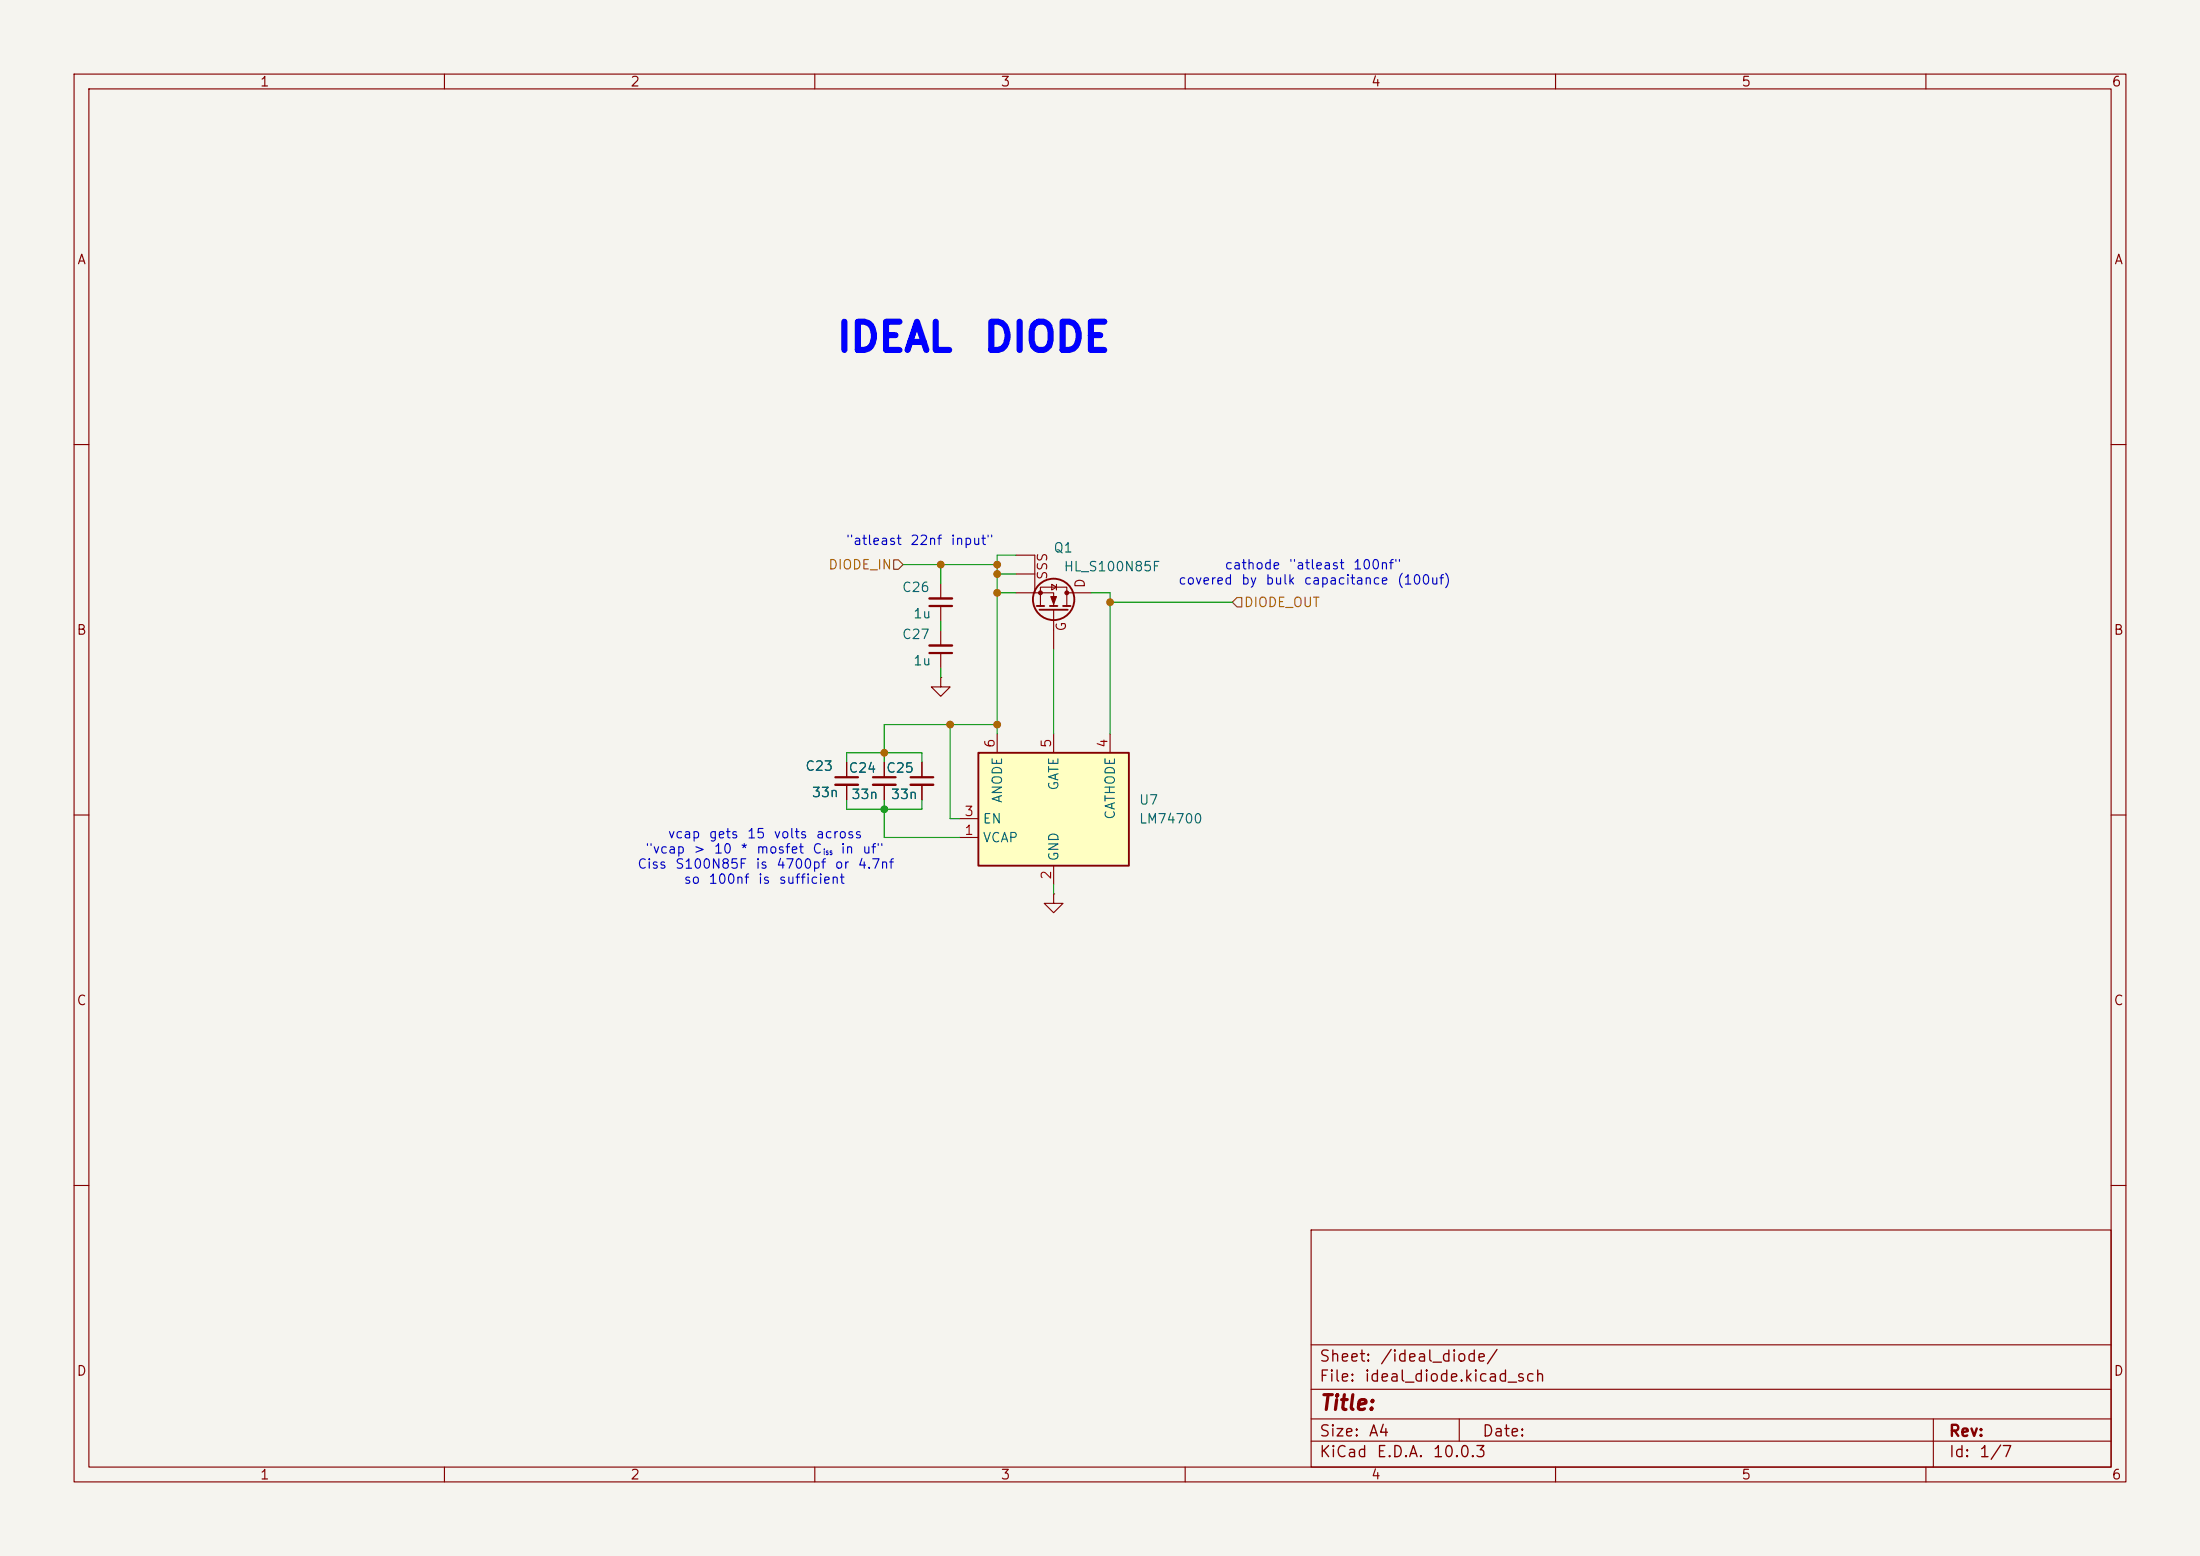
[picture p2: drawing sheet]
(kicad_sch
 (version 20260306)
 (generator "eeschema")
 (generator_version "10.0")
 (paper "A4")
 (lib_symbols
  (symbol "1_custom:HL_S100N85F"
   (pin_numbers (hide yes))
   (pin_names
    (offset 0) (hide yes)) (exclude_from_sim no) (in_bom yes) (on_board yes)
   (in_pos_files yes)
   (duplicate_pin_numbers_are_jumpers no)
   (property "Reference" "Q1" (at 8.636 1.27 90) (show_name no) (do_not_autoplace no) (effects (font (size 1.27 1.27))))
   (property "Value" "HL_S100N85F" (at 6.096 7.874 90) (show_name no) (do_not_autoplace no) (effects (font (size 1.27 1.27))))
   (property "Footprint" "Package_DFN_QFN:PQFN-8-EP_6x5mm_P1.27mm_Generic" (at 8.636 15.24 0) (show_name no) (do_not_autoplace no) (hide yes) (effects (font (size 1.27 1.27))))
   (property "Datasheet" "" (at 0 0 0) (show_name no) (do_not_autoplace no) (hide yes) (effects (font (size 1.27 1.27))))
   (property "Description" "N-MOSFET transistor" (at 16.256 -14.224 0) (show_name no) (do_not_autoplace no) (hide yes) (effects (font (size 1.27 1.27))))
   (property "MPN" "S100N85F" (at 0 0 0) (show_name no) (do_not_autoplace no) (hide yes) (effects (font (size 1.27 1.27))))
   (symbol "HL_S100N85F_0_1"
    (polyline (pts (xy 0.254 1.905) (xy 0.254 -1.905)) (stroke (width 0.254) (type default)) (fill (type none)))
    (polyline (pts (xy 0.254 0) (xy -2.54 0)) (stroke (width 0) (type default)) (fill (type none)))
    (polyline (pts (xy 0.762 2.286) (xy 0.762 1.27)) (stroke (width 0.254) (type default)) (fill (type none)))
    (polyline (pts (xy 0.762 0.508) (xy 0.762 -0.508)) (stroke (width 0.254) (type default)) (fill (type none)))
    (polyline (pts (xy 0.762 -1.27) (xy 0.762 -2.286)) (stroke (width 0.254) (type default)) (fill (type none)))
    (polyline (pts (xy 0.762 -1.778) (xy 3.302 -1.778) (xy 3.302 1.778) (xy 0.762 1.778)) (stroke (width 0) (type default)) (fill (type none)))
    (polyline (pts (xy 1.016 0) (xy 2.032 0.381) (xy 2.032 -0.381) (xy 1.016 0)) (stroke (width 0) (type default)) (fill (type outline)))
    (circle (center 1.651 0) (radius 2.794) (stroke (width 0.254) (type default)) (fill (type none)))
    (polyline (pts (xy 2.54 2.54) (xy 2.54 1.778)) (stroke (width 0) (type default)) (fill (type none)))
    (circle (center 2.54 1.778) (radius 0.254) (stroke (width 0) (type default)) (fill (type outline)))
    (circle (center 2.54 -1.778) (radius 0.254) (stroke (width 0) (type default)) (fill (type outline)))
    (polyline (pts (xy 2.54 -2.54) (xy 7.62 -2.54)) (stroke (width 0) (type default)) (fill (type none)))
    (polyline (pts (xy 2.54 -2.54) (xy 2.54 0) (xy 0.762 0)) (stroke (width 0) (type default)) (fill (type none)))
    (polyline (pts (xy 2.921 0.381) (xy 3.683 0.381)) (stroke (width 0) (type default)) (fill (type none)))
    (polyline (pts (xy 3.302 0.381) (xy 2.921 -0.254) (xy 3.683 -0.254) (xy 3.302 0.381)) (stroke (width 0) (type default)) (fill (type none))))
   (symbol "HL_S100N85F_1_1"
    (text "G" (at -2.032 1.016 0) (effects (font (size 1.27 1.27))))
    (text "D" (at 3.81 3.556 0) (effects (font (size 1.27 1.27))))
    (text "SSS\n" (at 6.096 -1.524 0) (effects (font (size 1.27 1.27))))
    (pin passive line (at 2.54 -5.08 90) (length 2.54) (name "S" (effects (font (size 1.27 1.27)))) (number "1" (effects (font (size 1.27 1.27)))))
    (pin passive line (at 5.08 -5.08 90) (length 2.54) (name "S" (effects (font (size 1.27 1.27)))) (number "2" (effects (font (size 1.27 1.27)))))
    (pin passive line (at 7.62 -5.08 90) (length 2.54) (name "S" (effects (font (size 1.27 1.27)))) (number "3" (effects (font (size 1.27 1.27)))))
    (pin input line (at -5.08 0 0) (length 2.54) (name "G" (effects (font (size 1.27 1.27)))) (number "4" (effects (font (size 1.27 1.27)))))
    (pin passive line (at 2.54 5.08 270) (length 2.54) (name "D" (effects (font (size 1.27 1.27)))) (number "5" (effects (font (size 1.27 1.27))))))
   (embedded_fonts no))
  (symbol "Device:C_Small"
   (pin_numbers (hide yes))
   (pin_names
    (offset 0.254) (hide yes)) (exclude_from_sim no) (in_bom yes) (on_board yes)
   (in_pos_files yes)
   (duplicate_pin_numbers_are_jumpers no)
   (property "Reference" "C" (at 0.254 1.778 0) (show_name no) (do_not_autoplace no) (effects (font (size 1.27 1.27)) (justify left)))
   (property "Value" "C_Small" (at 0.254 -2.032 0) (show_name no) (do_not_autoplace no) (effects (font (size 1.27 1.27)) (justify left)))
   (property "Footprint" "" (at 0 0 0) (show_name no) (do_not_autoplace no) (hide yes) (effects (font (size 1.27 1.27))))
   (property "Datasheet" "" (at 0 0 0) (show_name no) (do_not_autoplace no) (hide yes) (effects (font (size 1.27 1.27))))
   (property "Description" "Unpolarized capacitor, small symbol" (at 0 0 0) (show_name no) (do_not_autoplace no) (hide yes) (effects (font (size 1.27 1.27))))
   (symbol "C_Small_0_1"
    (polyline (pts (xy -1.524 0.508) (xy 1.524 0.508)) (stroke (width 0.3048) (type default)) (fill (type none)))
    (polyline (pts (xy -1.524 -0.508) (xy 1.524 -0.508)) (stroke (width 0.3302) (type default)) (fill (type none))))
   (symbol "C_Small_1_1"
    (pin passive line (at 0 2.54 270) (length 2.032) (name "" (effects (font (size 1.27 1.27)))) (number "1" (effects (font (size 1.27 1.27)))))
    (pin passive line (at 0 -2.54 90) (length 2.032) (name "" (effects (font (size 1.27 1.27)))) (number "2" (effects (font (size 1.27 1.27))))))
   (embedded_fonts no))
  (symbol "Power_Management:LM74700" (exclude_from_sim no) (in_bom yes) (on_board yes)
   (in_pos_files yes)
   (duplicate_pin_numbers_are_jumpers no)
   (property "Reference" "U7" (at 11.43 1.2701 0) (show_name no) (do_not_autoplace no) (effects (font (size 1.27 1.27)) (justify left)))
   (property "Value" "LM74700" (at 11.43 -1.2699 0) (show_name no) (do_not_autoplace no) (effects (font (size 1.27 1.27)) (justify left)))
   (property "Footprint" "Package_TO_SOT_SMD:SOT-23-6" (at -9.525 -8.89 0) (show_name no) (do_not_autoplace no) (hide yes) (effects (font (size 1.27 1.27))))
   (property "Datasheet" "http://www.ti.com/lit/gpn/LM74700-Q1" (at -9.525 -8.89 0) (show_name no) (do_not_autoplace no) (hide yes) (effects (font (size 1.27 1.27))))
   (property "Description" "Low Iq reverse battery protection ideal diode controller, SOT-23-6" (at 0 0 0) (show_name no) (do_not_autoplace no) (hide yes) (effects (font (size 1.27 1.27))))
   (symbol "LM74700_0_1"
    (rectangle (start -10.16 7.62) (end 10.16 -7.62) (stroke (width 0.254) (type default)) (fill (type background))))
   (symbol "LM74700_1_1"
    (pin passive line (at -12.7 -3.81 0) (length 2.54) (name "VCAP" (effects (font (size 1.27 1.27)))) (number "1" (effects (font (size 1.27 1.27)))))
    (pin power_in line (at 0 -10.16 90) (length 2.54) (name "GND" (effects (font (size 1.27 1.27)))) (number "2" (effects (font (size 1.27 1.27)))))
    (pin input line (at -12.7 -1.27 0) (length 2.54) (name "EN" (effects (font (size 1.27 1.27)))) (number "3" (effects (font (size 1.27 1.27)))))
    (pin input line (at 7.62 10.16 270) (length 2.54) (name "CATHODE" (effects (font (size 1.27 1.27)))) (number "4" (effects (font (size 1.27 1.27)))))
    (pin output line (at 0 10.16 270) (length 2.54) (name "GATE" (effects (font (size 1.27 1.27)))) (number "5" (effects (font (size 1.27 1.27)))))
    (pin power_in line (at -7.62 10.16 270) (length 2.54) (name "ANODE" (effects (font (size 1.27 1.27)))) (number "6" (effects (font (size 1.27 1.27))))))
   (embedded_fonts no))
  (symbol "power:GND"
   (power global)
   (pin_numbers (hide yes))
   (pin_names
    (offset 0) (hide yes)) (exclude_from_sim no) (in_bom yes) (on_board yes)
   (in_pos_files yes)
   (duplicate_pin_numbers_are_jumpers no)
   (property "Reference" "#PWR" (at 0 -6.35 0) (show_name no) (do_not_autoplace no) (hide yes) (effects (font (size 1.27 1.27))))
   (property "Value" "GND" (at 0 -3.81 0) (show_name no) (do_not_autoplace no) (effects (font (size 1.27 1.27))))
   (property "Footprint" "" (at 0 0 0) (show_name no) (do_not_autoplace no) (hide yes) (effects (font (size 1.27 1.27))))
   (property "Datasheet" "" (at 0 0 0) (show_name no) (do_not_autoplace no) (hide yes) (effects (font (size 1.27 1.27))))
   (property "Description" "Power symbol creates a global label with name \"GND\" , ground" (at 0 0 0) (show_name no) (do_not_autoplace no) (hide yes) (effects (font (size 1.27 1.27))))
   (symbol "GND_0_1"
    (polyline (pts (xy 0 0) (xy 0 -1.27) (xy 1.27 -1.27) (xy 0 -2.54) (xy -1.27 -1.27) (xy 0 -1.27)) (stroke (width 0) (type default)) (fill (type none))))
   (symbol "GND_1_1"
    (pin power_in line (at 0 0 270) (length 0) (name "" (effects (font (size 1.27 1.27)))) (number "1" (effects (font (size 1.27 1.27))))))
   (embedded_fonts no)))
 (text "cathode \"atleast 100nf\"\ncovered by bulk capacitance (100uf)"
  (exclude_from_sim no)
  (at 177.038 77.47 0)
  (effects (font (size 1.27 1.27))))
 (text "\"atleast 22nf input\""
  (exclude_from_sim no)
  (at 123.952 73.152 0)
  (effects (font (size 1.27 1.27))))
 (text "vcap gets 15 volts across\n\"vcap > 10 * mosfet C_{iss} in uf\"\nCiss S100N85F is 4700pf or 4.7nf\nso 100nf is sufficient\n\n"
  (exclude_from_sim no)
  (at 102.87 116.84 0)
  (effects (font (size 1.27 1.27))))
 (text "IDEAL DIODE\n"
  (exclude_from_sim no)
  (at 131.064 45.72 0)
  (effects (font (size 3.81 3.81) (thickness 0.762)
    (bold yes) (color 0 0 255 1))))
 (junction
  (at 134.62 76.2)
  (diameter 0)
  (color 0 0 0 0))
 (junction
  (at 127 76.2)
  (diameter 0)
  (color 0 0 0 0))
 (junction
  (at 119.38 109.22)
  (diameter 0)
  (color 0 0 0 0))
 (junction
  (at 134.62 97.79)
  (diameter 0)
  (color 0 0 0 0))
 (junction
  (at 128.27 97.79)
  (diameter 0)
  (color 0 0 0 0))
 (junction
  (at 119.38 101.6)
  (diameter 0)
  (color 0 0 0 0))
 (junction
  (at 149.86 81.28)
  (diameter 0)
  (color 0 0 0 0))
 (junction
  (at 134.62 80.01)
  (diameter 0)
  (color 0 0 0 0))
 (junction
  (at 134.62 77.47)
  (diameter 0)
  (color 0 0 0 0))
 (wire
  (pts (xy 114.3 107.95) (xy 114.3 109.22))
  (stroke (width 0) (type default)))
 (wire
  (pts (xy 147.32 80.01) (xy 149.86 80.01))
  (stroke (width 0) (type default)))
 (wire
  (pts (xy 114.3 102.87) (xy 114.3 101.6))
  (stroke (width 0) (type default)))
 (wire
  (pts (xy 127 90.17) (xy 127 91.44))
  (stroke (width 0) (type default)))
 (wire
  (pts (xy 127 76.2) (xy 134.62 76.2))
  (stroke (width 0) (type default)))
 (wire
  (pts (xy 119.38 107.95) (xy 119.38 109.22))
  (stroke (width 0) (type default)))
 (wire
  (pts (xy 128.27 97.79) (xy 128.27 110.49))
  (stroke (width 0) (type default)))
 (wire
  (pts (xy 119.38 109.22) (xy 119.38 113.03))
  (stroke (width 0) (type default)))
 (wire
  (pts (xy 119.38 101.6) (xy 124.46 101.6))
  (stroke (width 0) (type default)))
 (wire
  (pts (xy 124.46 101.6) (xy 124.46 102.87))
  (stroke (width 0) (type default)))
 (wire
  (pts (xy 114.3 109.22) (xy 119.38 109.22))
  (stroke (width 0) (type default)))
 (wire
  (pts (xy 137.16 77.47) (xy 134.62 77.47))
  (stroke (width 0) (type default)))
 (wire
  (pts (xy 127 83.82) (xy 127 85.09))
  (stroke (width 0) (type default)))
 (wire
  (pts (xy 119.38 101.6) (xy 119.38 102.87))
  (stroke (width 0) (type default)))
 (wire
  (pts (xy 142.24 120.65) (xy 142.24 119.38))
  (stroke (width 0) (type default)))
 (wire
  (pts (xy 128.27 97.79) (xy 134.62 97.79))
  (stroke (width 0) (type default)))
 (wire
  (pts (xy 121.92 76.2) (xy 127 76.2))
  (stroke (width 0) (type default)))
 (wire
  (pts (xy 119.38 97.79) (xy 128.27 97.79))
  (stroke (width 0) (type default)))
 (wire
  (pts (xy 119.38 113.03) (xy 129.54 113.03))
  (stroke (width 0) (type default)))
 (wire
  (pts (xy 124.46 109.22) (xy 124.46 107.95))
  (stroke (width 0) (type default)))
 (wire
  (pts (xy 137.16 74.93) (xy 134.62 74.93))
  (stroke (width 0) (type default)))
 (wire
  (pts (xy 149.86 81.28) (xy 149.86 99.06))
  (stroke (width 0) (type default)))
 (wire
  (pts (xy 142.24 87.63) (xy 142.24 99.06))
  (stroke (width 0) (type default)))
 (wire
  (pts (xy 149.86 80.01) (xy 149.86 81.28))
  (stroke (width 0) (type default)))
 (wire
  (pts (xy 119.38 97.79) (xy 119.38 101.6))
  (stroke (width 0) (type default)))
 (wire
  (pts (xy 119.38 109.22) (xy 124.46 109.22))
  (stroke (width 0) (type default)))
 (wire
  (pts (xy 134.62 76.2) (xy 134.62 97.79))
  (stroke (width 0) (type default)))
 (wire
  (pts (xy 137.16 80.01) (xy 134.62 80.01))
  (stroke (width 0) (type default)))
 (wire
  (pts (xy 127 76.2) (xy 127 78.74))
  (stroke (width 0) (type default)))
 (wire
  (pts (xy 149.86 81.28) (xy 166.37 81.28))
  (stroke (width 0) (type default)))
 (wire
  (pts (xy 114.3 101.6) (xy 119.38 101.6))
  (stroke (width 0) (type default)))
 (wire
  (pts (xy 128.27 110.49) (xy 129.54 110.49))
  (stroke (width 0) (type default)))
 (wire
  (pts (xy 134.62 74.93) (xy 134.62 76.2))
  (stroke (width 0) (type default)))
 (wire
  (pts (xy 134.62 97.79) (xy 134.62 99.06))
  (stroke (width 0) (type default)))
 (hierarchical_label "DIODE_OUT"
  (shape input)
  (at 166.37 81.28 0)
  (effects (font (size 1.27 1.27)) (justify left)))
 (hierarchical_label "DIODE_IN"
  (shape input)
  (at 121.92 76.2 180)
  (effects (font (size 1.27 1.27)) (justify right)))
 (symbol
  (lib_id "power:GND")
  (at 142.24 120.65 0)
  (unit 1)
  (body_style 1)
  (exclude_from_sim no)
  (in_bom yes)
  (on_board yes)
  (in_pos_files yes)
  (dnp no)
  (fields_autoplaced yes)
  (property "Reference" "#PWR056" (at 142.24 127 0) (hide yes) (show_name no) (do_not_autoplace no) (effects (font (size 1.27 1.27))))
  (property "Value" "GND" (at 142.24 125.73 0) (hide yes) (show_name no) (do_not_autoplace no) (effects (font (size 1.27 1.27))))
  (property "Footprint" "" (at 142.24 120.65 0) (hide yes) (show_name no) (do_not_autoplace no) (effects (font (size 1.27 1.27))))
  (property "Datasheet" "" (at 142.24 120.65 0) (hide yes) (show_name no) (do_not_autoplace no) (effects (font (size 1.27 1.27))))
  (property "Description" "Power symbol creates a global label with name \"GND\" , ground" (at 142.24 120.65 0) (hide yes) (show_name no) (do_not_autoplace no) (effects (font (size 1.27 1.27))))
  (pin "1"))
 (symbol
  (lib_id "Power_Management:LM74700")
  (at 142.24 109.22 0)
  (unit 1)
  (body_style 1)
  (exclude_from_sim no)
  (in_bom yes)
  (on_board yes)
  (in_pos_files yes)
  (dnp no)
  (fields_autoplaced yes)
  (property "Reference" "U7" (at 153.67 107.9499 0) (show_name no) (do_not_autoplace no) (effects (font (size 1.27 1.27)) (justify left)))
  (property "Value" "LM74700" (at 153.67 110.4899 0) (show_name no) (do_not_autoplace no) (effects (font (size 1.27 1.27)) (justify left)))
  (property "Footprint" "Package_TO_SOT_SMD:SOT-23-6" (at 132.715 118.11 0) (hide yes) (show_name no) (do_not_autoplace no) (effects (font (size 1.27 1.27))))
  (property "Datasheet" "http://www.ti.com/lit/gpn/LM74700-Q1" (at 132.715 118.11 0) (hide yes) (show_name no) (do_not_autoplace no) (effects (font (size 1.27 1.27))))
  (property "Description" "Low Iq reverse battery protection ideal diode controller, SOT-23-6" (at 142.24 109.22 0) (hide yes) (show_name no) (do_not_autoplace no) (effects (font (size 1.27 1.27))))
  (pin "4")
  (pin "5")
  (pin "6")
  (pin "1")
  (pin "3")
  (pin "2"))
 (symbol
  (lib_id "Device:C_Small")
  (at 119.38 105.41 0)
  (mirror y)
  (unit 1)
  (body_style 1)
  (exclude_from_sim no)
  (in_bom yes)
  (on_board yes)
  (in_pos_files yes)
  (dnp no)
  (property "Reference" "C24" (at 118.364 103.632 0) (show_name no) (do_not_autoplace no) (effects (font (size 1.27 1.27)) (justify left)))
  (property "Value" "33n" (at 118.618 107.188 0) (show_name no) (do_not_autoplace no) (effects (font (size 1.27 1.27)) (justify left)))
  (property "Footprint" "Capacitor_SMD:C_0603_1608Metric" (at 119.38 105.41 0) (hide yes) (show_name no) (do_not_autoplace no) (effects (font (size 1.27 1.27))))
  (property "Datasheet" "" (at 119.38 105.41 0) (hide yes) (show_name no) (do_not_autoplace no) (effects (font (size 1.27 1.27))))
  (property "Description" "Unpolarized capacitor, small symbol" (at 119.38 105.41 0) (hide yes) (show_name no) (do_not_autoplace no) (effects (font (size 1.27 1.27))))
  (property "MP" "CL10B333KB8NNNC" (at 119.38 105.41 90) (hide yes) (show_name no) (do_not_autoplace no) (effects (font (size 1.27 1.27))))
  (property "MPN" "CL10B333KB8NNNC" (at 119.38 105.41 0) (hide yes) (show_name no) (do_not_autoplace no) (effects (font (size 1.27 1.27))))
  (pin "2")
  (pin "1"))
 (symbol
  (lib_id "Device:C_Small")
  (at 114.3 105.41 0)
  (mirror y)
  (unit 1)
  (body_style 1)
  (exclude_from_sim no)
  (in_bom yes)
  (on_board yes)
  (in_pos_files yes)
  (dnp no)
  (property "Reference" "C23" (at 112.522 103.378 0) (show_name no) (do_not_autoplace no) (effects (font (size 1.27 1.27)) (justify left)))
  (property "Value" "33n" (at 113.284 106.934 0) (show_name no) (do_not_autoplace no) (effects (font (size 1.27 1.27)) (justify left)))
  (property "Footprint" "Capacitor_SMD:C_0603_1608Metric" (at 114.3 105.41 0) (hide yes) (show_name no) (do_not_autoplace no) (effects (font (size 1.27 1.27))))
  (property "Datasheet" "" (at 114.3 105.41 0) (hide yes) (show_name no) (do_not_autoplace no) (effects (font (size 1.27 1.27))))
  (property "Description" "Unpolarized capacitor, small symbol" (at 114.3 105.41 0) (hide yes) (show_name no) (do_not_autoplace no) (effects (font (size 1.27 1.27))))
  (property "MP" "CL10B333KB8NNNC" (at 114.3 105.41 90) (hide yes) (show_name no) (do_not_autoplace no) (effects (font (size 1.27 1.27))))
  (property "MPN" "CL10B333KB8NNNC" (at 114.3 105.41 0) (hide yes) (show_name no) (do_not_autoplace no) (effects (font (size 1.27 1.27))))
  (pin "2")
  (pin "1"))
 (symbol
  (lib_id "Device:C_Small")
  (at 127 87.63 0)
  (mirror x)
  (unit 1)
  (body_style 1)
  (exclude_from_sim no)
  (in_bom yes)
  (on_board yes)
  (in_pos_files yes)
  (dnp no)
  (property "Reference" "C27" (at 121.666 85.598 0) (show_name no) (do_not_autoplace no) (effects (font (size 1.27 1.27)) (justify left)))
  (property "Value" "1u" (at 123.19 89.154 0) (show_name no) (do_not_autoplace no) (effects (font (size 1.27 1.27)) (justify left)))
  (property "Footprint" "Capacitor_SMD:C_0603_1608Metric" (at 127 87.63 0) (hide yes) (show_name no) (do_not_autoplace no) (effects (font (size 1.27 1.27))))
  (property "Datasheet" "" (at 127 87.63 0) (hide yes) (show_name no) (do_not_autoplace no) (effects (font (size 1.27 1.27))))
  (property "Description" "Unpolarized capacitor, small symbol" (at 127 87.63 0) (hide yes) (show_name no) (do_not_autoplace no) (effects (font (size 1.27 1.27))))
  (property "MP" "CL10A105KB8NNNC" (at 127 87.63 0) (hide yes) (show_name no) (do_not_autoplace no) (effects (font (size 1.27 1.27))))
  (property "MPN" "CL10A105KB8NNNC" (at 127 87.63 0) (hide yes) (show_name no) (do_not_autoplace no) (effects (font (size 1.27 1.27))))
  (pin "2")
  (pin "1"))
 (symbol
  (lib_id "Device:C_Small")
  (at 127 81.28 0)
  (mirror x)
  (unit 1)
  (body_style 1)
  (exclude_from_sim no)
  (in_bom yes)
  (on_board yes)
  (in_pos_files yes)
  (dnp no)
  (property "Reference" "C26" (at 121.666 79.248 0) (show_name no) (do_not_autoplace no) (effects (font (size 1.27 1.27)) (justify left)))
  (property "Value" "1u" (at 123.19 82.804 0) (show_name no) (do_not_autoplace no) (effects (font (size 1.27 1.27)) (justify left)))
  (property "Footprint" "Capacitor_SMD:C_0603_1608Metric" (at 127 81.28 0) (hide yes) (show_name no) (do_not_autoplace no) (effects (font (size 1.27 1.27))))
  (property "Datasheet" "" (at 127 81.28 0) (hide yes) (show_name no) (do_not_autoplace no) (effects (font (size 1.27 1.27))))
  (property "Description" "Unpolarized capacitor, small symbol" (at 127 81.28 0) (hide yes) (show_name no) (do_not_autoplace no) (effects (font (size 1.27 1.27))))
  (property "MP" "CL10A105KB8NNNC" (at 127 81.28 0) (hide yes) (show_name no) (do_not_autoplace no) (effects (font (size 1.27 1.27))))
  (property "MPN" "CL10A105KB8NNNC" (at 127 81.28 0) (hide yes) (show_name no) (do_not_autoplace no) (effects (font (size 1.27 1.27))))
  (pin "2")
  (pin "1"))
 (symbol
  (lib_id "1_custom:HL_S100N85F")
  (at 142.24 82.55 270)
  (mirror x)
  (unit 1)
  (body_style 1)
  (exclude_from_sim no)
  (in_bom yes)
  (on_board yes)
  (in_pos_files yes)
  (dnp no)
  (property "Reference" "Q1" (at 143.51 73.914 90) (show_name no) (do_not_autoplace no) (effects (font (size 1.27 1.27))))
  (property "Value" "HL_S100N85F" (at 150.114 76.454 90) (show_name no) (do_not_autoplace no) (effects (font (size 1.27 1.27))))
  (property "Footprint" "Package_DFN_QFN:PQFN-8-EP_6x5mm_P1.27mm_Generic" (at 157.48 73.914 0) (hide yes) (show_name no) (do_not_autoplace no) (effects (font (size 1.27 1.27))))
  (property "Datasheet" "" (at 142.24 82.55 0) (hide yes) (show_name no) (do_not_autoplace no) (effects (font (size 1.27 1.27))))
  (property "Description" "N-MOSFET transistor" (at 128.016 66.294 0) (hide yes) (show_name no) (do_not_autoplace no) (effects (font (size 1.27 1.27))))
  (property "MPN" "S100N85F" (at 142.24 82.55 0) (hide yes) (show_name no) (do_not_autoplace no) (effects (font (size 1.27 1.27))))
  (pin "5")
  (pin "1")
  (pin "4")
  (pin "2")
  (pin "3"))
 (symbol
  (lib_id "Device:C_Small")
  (at 124.46 105.41 0)
  (mirror y)
  (unit 1)
  (body_style 1)
  (exclude_from_sim no)
  (in_bom yes)
  (on_board yes)
  (in_pos_files yes)
  (dnp no)
  (property "Reference" "C25" (at 123.444 103.632 0) (show_name no) (do_not_autoplace no) (effects (font (size 1.27 1.27)) (justify left)))
  (property "Value" "33n" (at 123.952 107.188 0) (show_name no) (do_not_autoplace no) (effects (font (size 1.27 1.27)) (justify left)))
  (property "Footprint" "Capacitor_SMD:C_0603_1608Metric" (at 124.46 105.41 0) (hide yes) (show_name no) (do_not_autoplace no) (effects (font (size 1.27 1.27))))
  (property "Datasheet" "" (at 124.46 105.41 0) (hide yes) (show_name no) (do_not_autoplace no) (effects (font (size 1.27 1.27))))
  (property "Description" "Unpolarized capacitor, small symbol" (at 124.46 105.41 0) (hide yes) (show_name no) (do_not_autoplace no) (effects (font (size 1.27 1.27))))
  (property "MP" "CL10B333KB8NNNC" (at 124.46 105.41 90) (hide yes) (show_name no) (do_not_autoplace no) (effects (font (size 1.27 1.27))))
  (property "MPN" "CL10B333KB8NNNC" (at 124.46 105.41 0) (hide yes) (show_name no) (do_not_autoplace no) (effects (font (size 1.27 1.27))))
  (pin "2")
  (pin "1"))
 (symbol
  (lib_id "power:GND")
  (at 127 91.44 0)
  (unit 1)
  (body_style 1)
  (exclude_from_sim no)
  (in_bom yes)
  (on_board yes)
  (in_pos_files yes)
  (dnp no)
  (fields_autoplaced yes)
  (property "Reference" "#PWR055" (at 127 97.79 0) (hide yes) (show_name no) (do_not_autoplace no) (effects (font (size 1.27 1.27))))
  (property "Value" "GND" (at 127 96.52 0) (hide yes) (show_name no) (do_not_autoplace no) (effects (font (size 1.27 1.27))))
  (property "Footprint" "" (at 127 91.44 0) (hide yes) (show_name no) (do_not_autoplace no) (effects (font (size 1.27 1.27))))
  (property "Datasheet" "" (at 127 91.44 0) (hide yes) (show_name no) (do_not_autoplace no) (effects (font (size 1.27 1.27))))
  (property "Description" "Power symbol creates a global label with name \"GND\" , ground" (at 127 91.44 0) (hide yes) (show_name no) (do_not_autoplace no) (effects (font (size 1.27 1.27))))
  (pin "1")))
